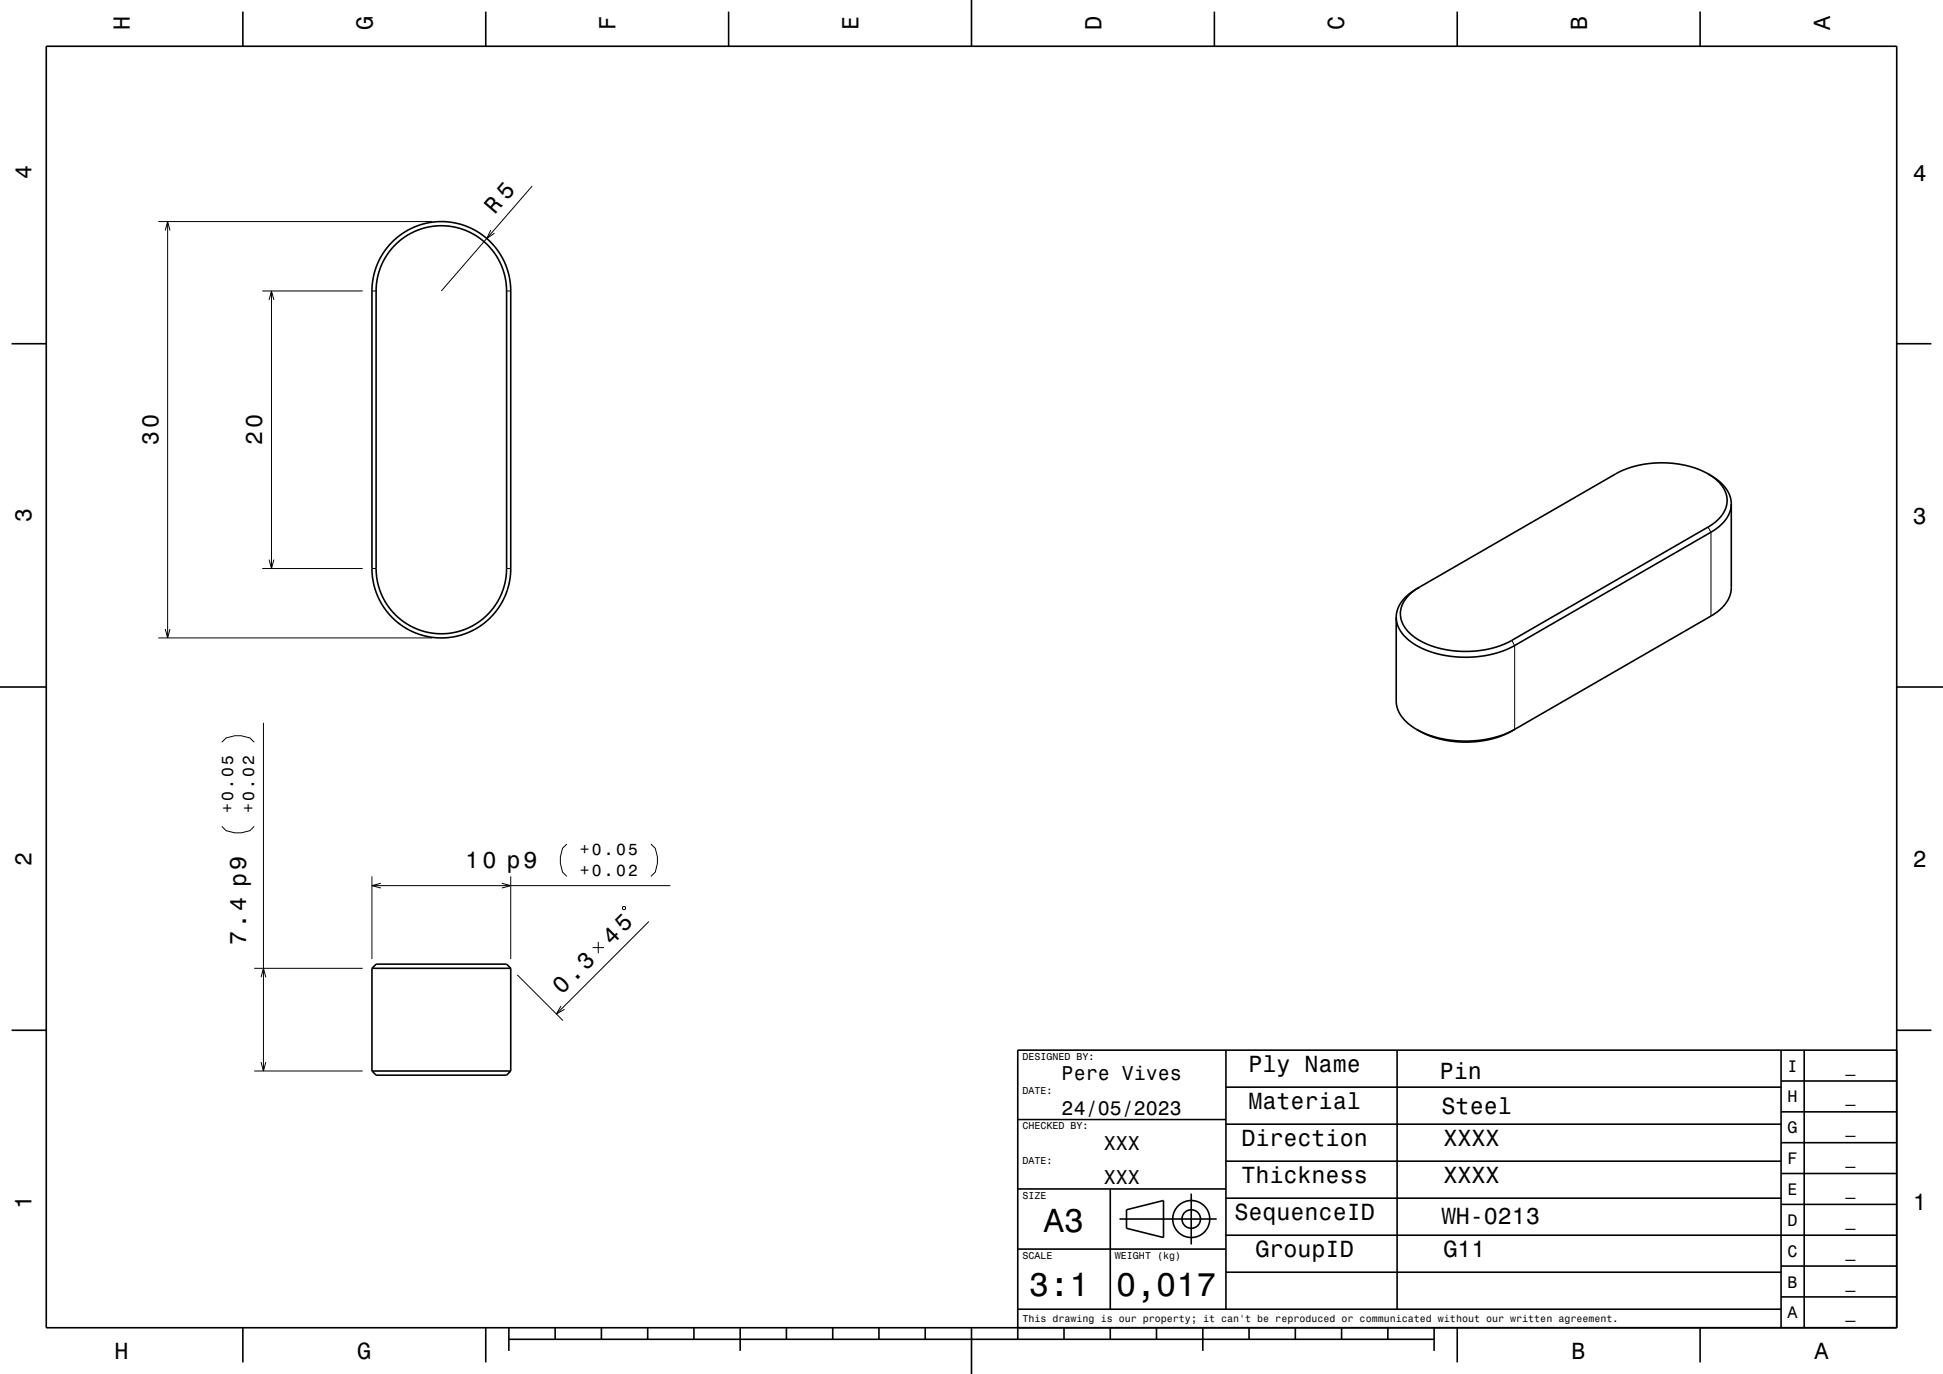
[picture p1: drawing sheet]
<svg xmlns="http://www.w3.org/2000/svg" width="420mm" height="297mm" viewBox="0 0 420 297" stroke-linecap="round" stroke-linejoin="round" font-family="sans-serif">
<g fill="none" stroke="#000" stroke-width=".22">
<path d="M34.2 47.9h59.2M35.7 49.8l.5-1.9 .5 1.9M36.2 47.9v90M106.1 49.8l-.9 1.8 1.7-1.2M115 40.2l-19.6 22.7M56.7 62.9h21.7M58.2 64.8l.5-1.9 .5 1.9M58.7 62.9v60M80.4 62.9h.9M109.5 62.9h.9M369.2 113.9l.6 1.1v18.2M34.2 137.9h59.2"/>
<path d="M35.7 136l.5 1.9 .5-1.9M56.7 122.9h21.7M58.2 121l.5 1.9 .5-1.9M80.4 122.9h.9M109.5 122.9h.9M326.8 138.4l.6 1.1v18.2M56.9 156.2v75.3M47.9 178.6l1 1 1.8 .4h1.4l1.9-.4 .9-1M47.9 160.4l1-.9 1.8-.5h1.4l1.9 .5 .9 .9M80.4 189.4v17.9M80.4 191.4h64.5M82.3 190.9l-1.9 .5 1.9 .6"/>
<path d="M108.5 190.9l1.9 .5-1.9 .6M110.4 189.4v17.9M122.5 182.4l-.9 1-.5 1.8v1.4l.5 1.9 .9 .9M134.6 196.1l.5-.1 .1 .5-.5 .1zM140.3 199.2l-20 20M140.7 182.4l.9 1 .5 1.8v1.4l-.5 1.9-.9 .9M54.9 209.3h23.5M56.4 211.2l.5-1.9 .6 1.9M111.8 210.7l9.9 9.9M121.3 217.4l-1 1.8 1.7-1M128.1 204.8h2.5M129.3 203.6v2.5"/>
<path d="M54.9 231.5h23.5M56.4 229.6l.5 1.9 .6-1.9"/>
</g>
<g fill="none" stroke="#000" stroke-width=".35">
<path d="M10 10h400v277h-400zM52.5 2.5v7.5M105 2.5v7.5M157.5 2.5v7.5M210 0v10M262.5 2.5v7.5M315 2.5v7.5M367.5 2.5v7.5M84.7 52.4l1.7-1.5 1.6-1.1 1.8-.8 2-.7 1.9-.3 2.3-.1 2 .2 2.1 .6 1.9 .7 1.9 1.1 1.6 1.3 1.4 1.4 1.2 1.6 .9 1.8 .8 2.1 .4 2 .2 1.9v60.4l-.2 2.3-.6 2.4-1 2.3-1.2 1.9-1.5 1.7-1.9 1.6-1.9 1.1-2.3 .9-2.2 .5-3 .2-3-.5-2.6-.9-2.5-1.6-2.2-2-1.7-2.2-1.3-2.7-.7-2.9-.2-2.2v-60.9l.5-2.9 .8-2.4 1.4-2.4zM85.4 52.9l1.3-1.1 1.7-1.1 1.8-.9 1.9-.6 1.7-.3 2-.1 2 .2 1.9 .5 1.9 .7 1.7 1 1.6 1.3 1.4 1.4 1 1.4 .9 1.8 .8 2.1 .4 1.7 .1 2v60l-.1 2-.5 2.2-.9 2.1-1.2 1.9-1.4 1.7-1.7 1.5-1.9 1.2-2.1 .8-2.2 .5-2.7 .2-2.8-.4-2.6-.9-2.3-1.4-2.1-1.8-1.6-2.2-1.2-2.5-.7-2.7-.2-2.2v-60.6l.3-2.4 .9-2.6 1.3-2.4zM2.5 74.3h7.5M410 74.3h7.5"/>
<path d="M369.2 102.4l1.4 1 1.4 1.3 .8 1.2 .5 1.5v1.4l-.4 1.4-.8 1.4-1.3 1.2-1.4 1-42.6 24.6-2 1-2.4 .7-2.6 .5-2.5 .2-2.5-.1-2.6-.3-2.5-.7-2-.8-1.8-1.1-1.4-1.2-1.1-1.4-.6-1.4-.1-1.5 .4-1.5 .8-1.4 1.2-1.3 1.7-1.2M369.2 102.4l-1.7-.8-2.1-.8-2.4-.5-2.4-.2h-2.5l-2.5 .2-2.1 .4-2.2 .8-2 .9-42.5 24.5M369.2 102.4l2.3 1.5 1.5 1.5 .9 1.7 .3 1.8M374.2 108.9l-.2 1.5-.8 1.6-1.3 1.6-1.5 1.1-43.1 24.9-3.1 1.4-4 .8-3.7 .3-3.7-.3-3.5-.9-2.9-1.3-2.5-1.8-.9-1-.7-1.1-.4-1.1-.1-1.2M374.2 108.9v18.6l-.6 2-1.3 1.8-2.5 1.9-42.4 24.5M301.8 133.4l.1 19 .5 1.6 .9 1.3 1.3 1.2 1.6 1.2M306.8 126.9l-2.2 1.5-1.5 1.5-1 1.8-.3 1.7M0 148.5h10M306.2 157.7l2.1 1.1 2.4 .8 2.6 .6 3.2 .2 3-.1 2.8-.5 2.7-.9 2.4-1.2M306.2 157.7l2.1 1 2.9 .9 2.4 .4 2.9 .2 3-.1 2.9-.5 2.6-.8 2.4-1.1M410 148.5h10M80.4 209.3l.9-.9h28.2l.9 .9"/>
<path d="M80.4 209.3h30M80.4 209.3v22.2M110.4 209.3v22.2M2.5 222.7h7.5M80.4 231.5l.9 .9h28.2l.9-.9M80.4 231.5h30M265 235h120M265 227v56M302 227v56M385 233.7h25M385 227v60M390 227v60"/>
<path d="M410 222.7h7.5M410 227h-190v62.5M220 257h45M220 242h45M240 257v26M257.5 258v11M265 259h120M265 251h120M265 243h120M385 253.7h25M385 247h25M385 240.3h25"/>
<path d="M220 270h45M242 263.5h21M243.5 261.5l8-2v8l-8-2zM265 275h120M265 267h145M385 273.7h25M385 260.3h25M52.5 287v7.5M105 287v7.5M110 289.5h200M110 287v5M120 287v2.5"/>
<path d="M130 287v2.5M140 287v2.5M150 287v2.5M160 287v5M170 287v2.5M180 287v2.5M190 287v2.5M200 287v2.5M210 287v10M220 283h165M230 287v2.5M240 287v2.5"/>
<path d="M250 287v2.5M260 287v5M270 287v2.5M280 287v2.5M290 287v2.5M300 287v2.5M310 287v5M315 287v7.5M367.5 287v7.5M385 280.3h25"/>
<circle cx="257.5" cy="263.5" r="2"/>
<circle cx="257.5" cy="263.5" r="4"/>
</g>
<g font-size="7.2">
<text x="225.7" y="266.3">A3</text>
<text x="222.5" y="280.1">3:1</text>
<text x="241.3" y="280.1">0,017</text>
</g>
<g font-size="5.1">
<text x="132.2" y="204.4" transform="rotate(-45 132.2 204.4)">45</text>
<text x="121.5" y="215.2" transform="rotate(-45 121.5 215.2)">0.3</text>
</g>
<g font-size="5">
<text x="28.1" y="6.5" transform="rotate(-90 28.1 6.5)">H</text>
<text x="80.6" y="6.5" transform="rotate(-90 80.6 6.5)">G</text>
<text x="133.1" y="6.5" transform="rotate(-90 133.1 6.5)">F</text>
<text x="185.6" y="6.5" transform="rotate(-90 185.6 6.5)">E</text>
<text x="238.1" y="6.5" transform="rotate(-90 238.1 6.5)">D</text>
<text x="290.6" y="6.5" transform="rotate(-90 290.6 6.5)">C</text>
<text x="343.1" y="6.5" transform="rotate(-90 343.1 6.5)">B</text>
<text x="395.6" y="6.5" transform="rotate(-90 395.6 6.5)">A</text>
<text x="6.8" y="38.7" transform="rotate(-90 6.8 38.7)">4</text>
<text x="413.5" y="39">4</text>
<text x="107" y="46.5" transform="rotate(-49 107 46.5)">R 5</text>
<text x="34.2" y="96.3" transform="rotate(-90 34.2 96.3)">30</text>
<text x="56.7" y="96.3" transform="rotate(-90 56.7 96.3)">20</text>
<text x="6.8" y="112.9" transform="rotate(-90 6.8 112.9)">3</text>
<text x="413.5" y="113.2">3</text>
<text x="6.8" y="187.1" transform="rotate(-90 6.8 187.1)">2</text>
<text x="100.6" y="187.7">10 p9</text>
<text x="413.5" y="187.4">2</text>
<text x="53.2" y="204.3" transform="rotate(-90 53.2 204.3)">7.4 p9</text>
<text x="269.9" y="231.8">Ply Name</text>
<text x="311.2" y="233.1">Pin</text>
<text x="269.9" y="239.8">Material</text>
<text x="311.6" y="240.8">Steel</text>
<text x="268.3" y="247.8">Direction</text>
<text x="312" y="247.8">XXXX</text>
<text x="268.3" y="255.8">Thickness</text>
<text x="312" y="255.8">XXXX</text>
<text x="6.8" y="261.3" transform="rotate(-90 6.8 261.3)">1</text>
<text x="266.8" y="263.8">SequenceID</text>
<text x="413.5" y="261.6">1</text>
<text x="311.6" y="264.5">WH-0213</text>
<text x="271.4" y="271.8">GroupID</text>
<text x="312" y="271.8">G11</text>
<text x="24.7" y="293.8">H</text>
<text x="77.2" y="293.8">G</text>
<text x="339.7" y="293.8">B</text>
<text x="392.2" y="293.8">A</text>
</g>
<g font-size="4.3">
<text x="229.5" y="233.5">Pere Vives</text>
<text x="229.5" y="241">24/05/2023</text>
<text x="238.6" y="248.5">XXX</text>
<text x="238.6" y="256">XXX</text>
</g>
<g font-size="3.6">
<text x="386.4" y="231.6">I</text>
<text x="398.9" y="231.6">_</text>
<text x="386.4" y="238.3">H</text>
<text x="398.9" y="238.3">_</text>
<text x="386.4" y="245">G</text>
<text x="398.9" y="245">_</text>
<text x="386.4" y="251.6">F</text>
<text x="398.9" y="251.6">_</text>
<text x="386.4" y="258.3">E</text>
<text x="398.9" y="258.3">_</text>
<text x="386.4" y="265">D</text>
<text x="398.9" y="265">_</text>
<text x="386.4" y="271.6">C</text>
<text x="398.9" y="271.6">_</text>
<text x="386.4" y="278.3">B</text>
<text x="398.9" y="278.3">_</text>
<text x="386.4" y="285">A</text>
<text x="398.9" y="285">_</text>
</g>
<g font-size="3.5">
<text x="50.4" y="175.8" transform="rotate(-90 50.4 175.8)">+0.05</text>
<text x="54.9" y="175.8" transform="rotate(-90 54.9 175.8)">+0.02</text>
<text x="125.3" y="184.9">+0.05</text>
<text x="125.3" y="189.4">+0.02</text>
</g>
<g font-size="2.2">
<text x="221" y="229.1">DESIGNED BY:</text>
<text x="221" y="236.6">DATE:</text>
<text x="221" y="244.1">CHECKED BY:</text>
<text x="221" y="251.6">DATE:</text>
<text x="221" y="259.1">SIZE</text>
<text x="221" y="272.1">SCALE</text>
<text x="241" y="272.1">WEIGHT (kg)</text>
<text x="221" y="285.8">This drawing is our property; it can't be reproduced or communicated without our written agreement.</text>
</g>
</svg>
